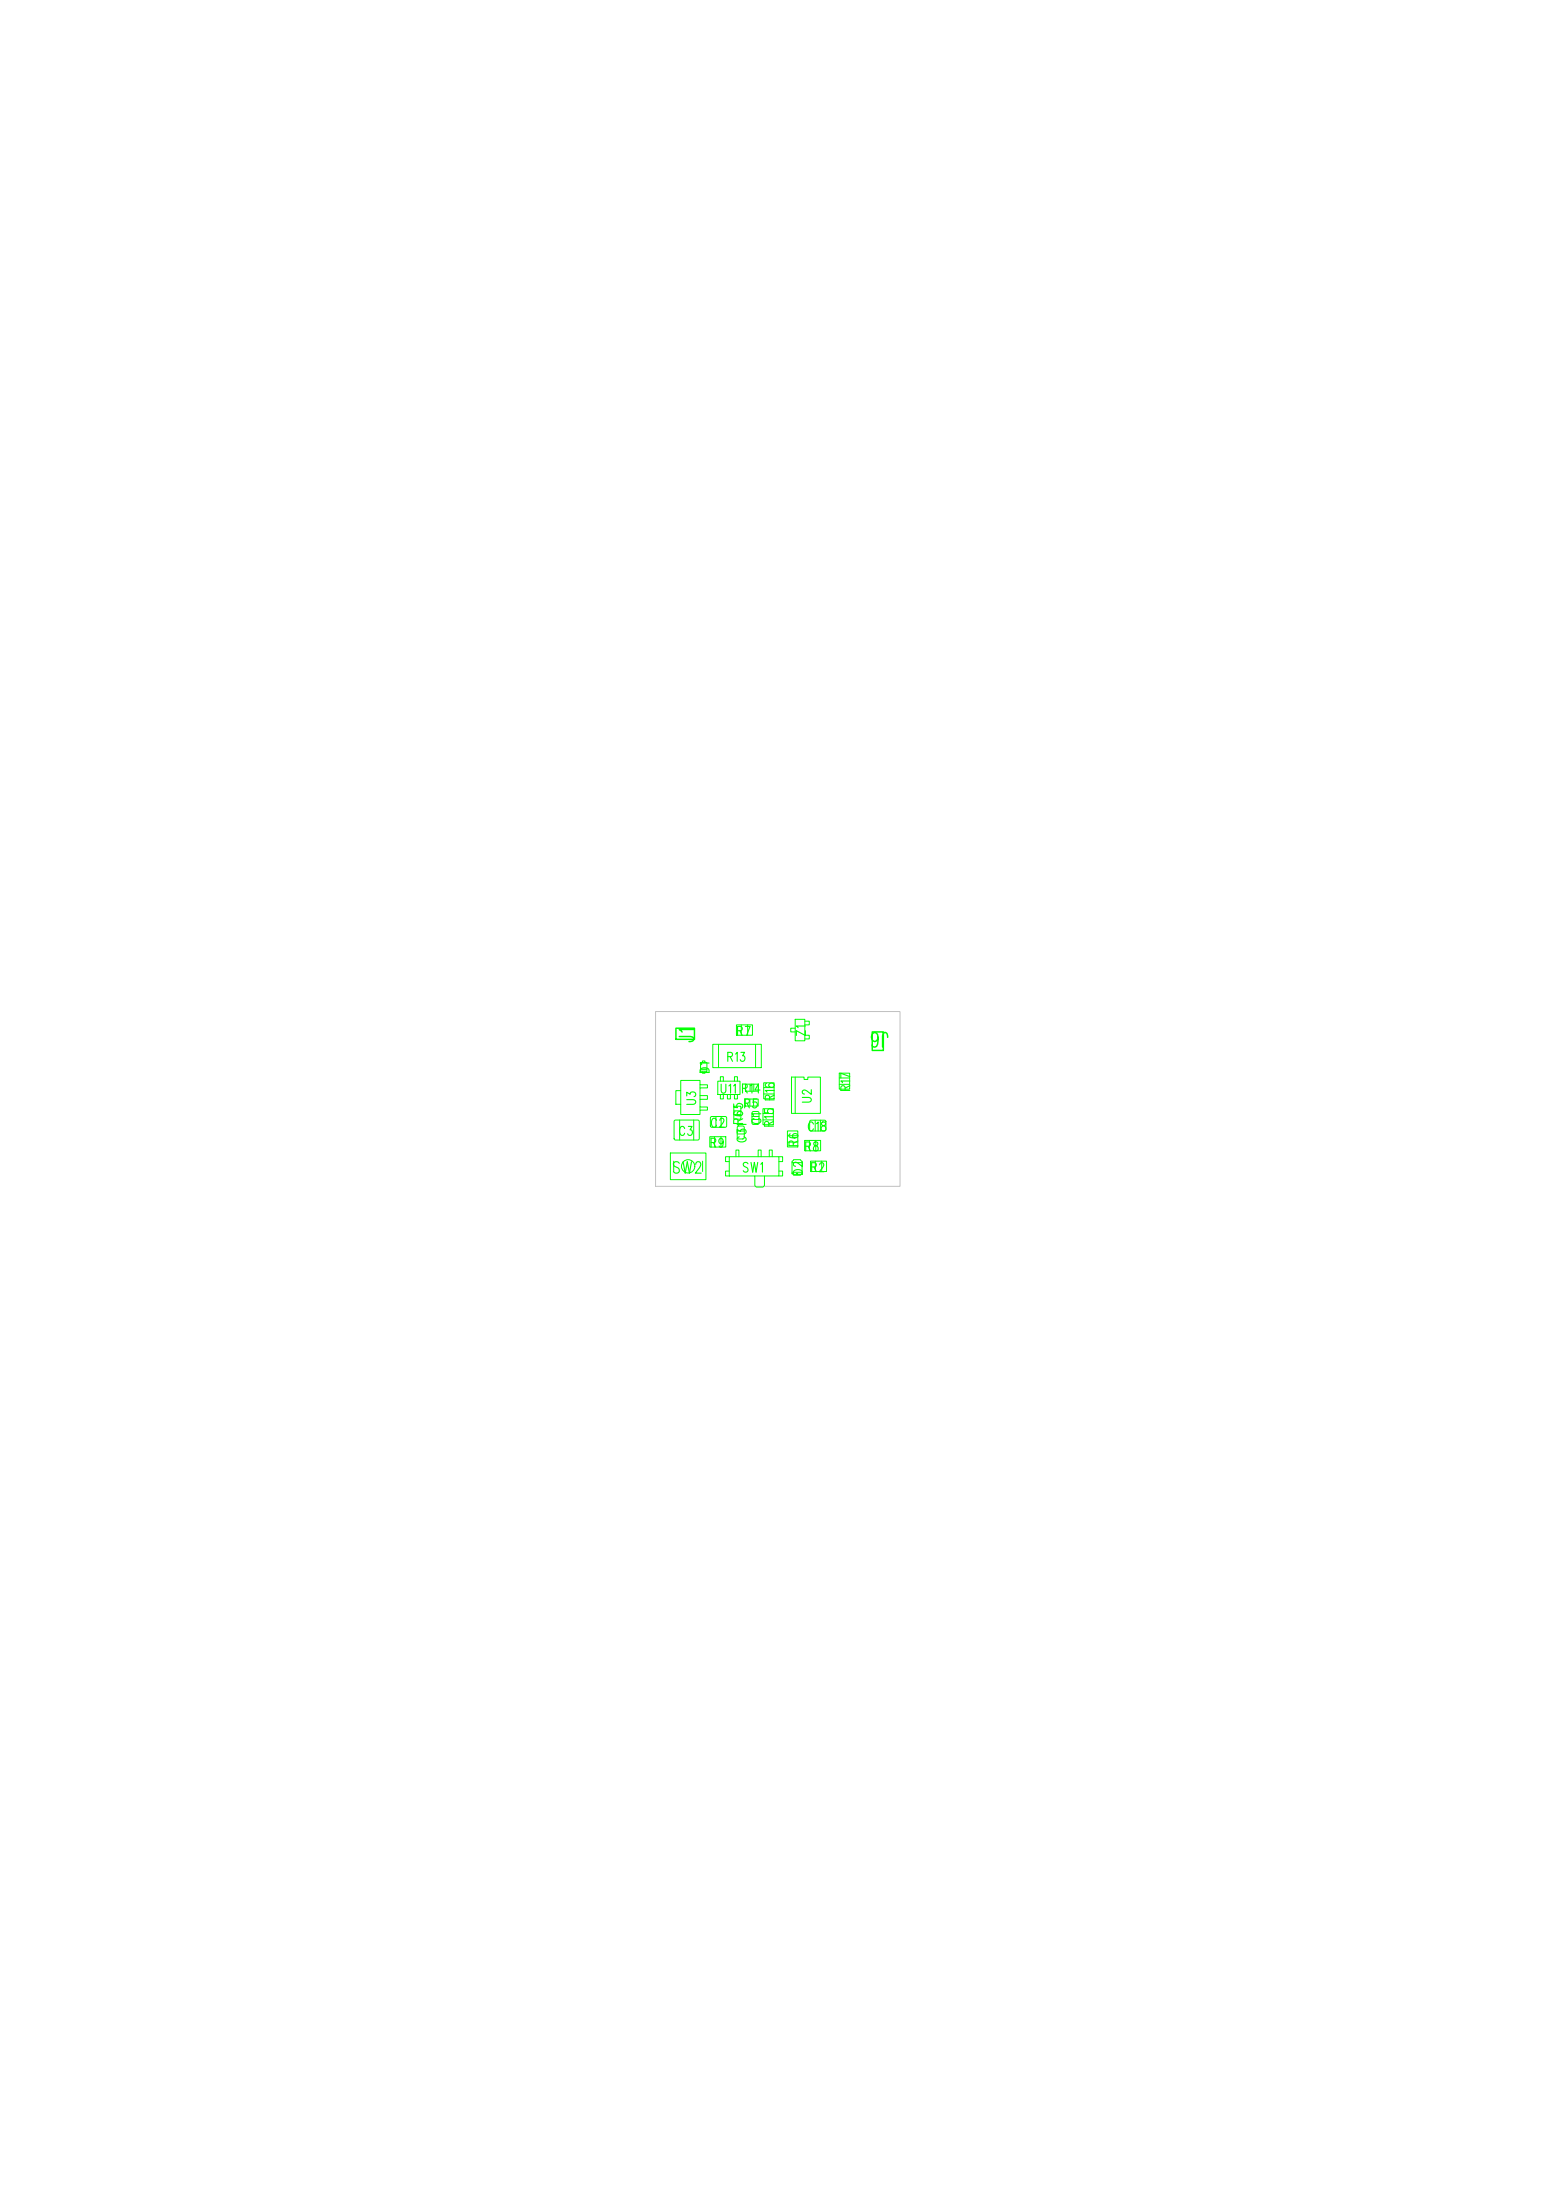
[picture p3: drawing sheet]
<svg xmlns="http://www.w3.org/2000/svg" width="210mm" height="297mm" viewBox="0 0 210 297" stroke-linecap="round" stroke-linejoin="round" font-family="sans-serif">
<path d="M88.5 136.6h33v23.6h-33z" fill="none" stroke="#c0c0c0" stroke-width=".13"/>
<g fill="none" stroke="#0f0" stroke-width=".13">
<path d="M99.4 138.4h2.2v1.4h-2.2zM107.3 138.8h-.6v.5h.6M107.3 137.6h1.3v2.9h-1.3zM90.5 155.7h4.8v3.6h-4.8zM90.9 156.8v1.4M91.9 145.9h2.6v.6h1v.4h-1v1h1v.5h-1v1.1h1v.4h-1v.6h-2.6v-1.4h-.7v-1.8h.7zM91.9 147.3v1.8M94.5 146.5v.4M94.5 149.5v.4M94.6 144.4h.8M94.8 143.4v-.2h.4v.2M94.8 144.7v.2h.4v-.2"/>
<path d="M94.8 156.8v1.4M96.2 141h6.6v3.2h-6.6zM96.6 150.7v1.5M96.9 146h3v1.8h-3zM97.2 146v-.6h.4v.6M97.2 147.8v.6h.4v-.6M98.2 147.8v.6h.4v-.6M98.4 158.1h-.5v.7h.5M98.4 156.2h-.5v.6h.5M98.4 156.2h6.7v2.6h-1.9v1.3l-.2 .2h-.9l-.2-.2v-1.3h-3.5zM99.1 146v-.6h.4v.6M99.1 147.8v.6h.4v-.6"/>
<path d="M99.3 156.2v-.9h.4v.9M100.6 148.4h1.7v.9h-1.7zM101.7 148.4v.9M102.3 156.2v-.9h.4v.9M103.8 156.2v-.9h.4v.9M105.1 156.2h.5v.6h-.5M105.1 158.1h.5v.7h-.5M108.6 154h2.2v1.4h-2.2zM109.3 151.3h2.1v1.3h-2.1zM109.4 156.8h2.2v1.4h-2.2zM110.1 154v1.4M110.7 151.2v1.5"/>
<path d="M110.9 156.8v1.4"/>
<circle cx="107.6" cy="158.5" r=".02"/>
<circle cx="107.6" cy="158.5" r=".05"/>
<circle cx="107.6" cy="158.5" r=".07"/>
</g>
<path d="M107.5 139.2v.6M91.7 157.1a.4 .4 0 0 0-.5-.2 .4 .4 0 0 0-.2 .5l.5 .3a.39 .39 0 0 1 .2 .5 .39 .39 0 0 1-.5 .2l-.3-.2M96.7 151.3a.35 .35 0 0 0-.4-.3 .35 .35 0 0 0-.3 .4v.3a.35 .35 0 0 0 .3 .5 .35 .35 0 0 0 .4-.3M101 157.1a.32 .32 0 0 0-.5-.1 .32 .32 0 0 0-.1 .4l.4 .2a.34 .34 0 0 1 .1 .6 .34 .34 0 0 1-.6-.1M102.2 148.4h-.5v.5a.36 .36 0 0 1 .5 0 .36 .36 0 0 1 0 .5 .31 .31 0 0 1-.4 .2 .31 .31 0 0 1-.2-.2M102.7 157.2l.2-.3v1.4M109.9 154.2v.4a.48 .48 0 0 1 .5 .2 .48 .48 0 0 1-.1 .5 .38 .38 0 0 1-.5-.2 .38 .38 0 0 1 .5-.5 .25 .25 0 0 0-.1-.4zM110.7 157.3l.1-.3h.2l.2 .2-.1 .4-.5 .6h.6M110.9 151.5v.4a.48 .48 0 0 1 .5 .2 .48 .48 0 0 1 0 .5 .38 .38 0 0 1-.6-.2 .38 .38 0 0 1 .5-.5h.1a.25 .25 0 0 0-.1-.4z" fill="none" stroke="#0f0" stroke-width=".15"/>
<text font-size="5.5" fill="#0f0" x="104.8" y="149.9">U2</text>
<g font-size="3.3" fill="#0f0">
<text x="98.8" y="144.4" transform="rotate(-90 98.8 144.4)">R13x2</text>
<text x="102.5" y="144.4" transform="rotate(-90 102.5 144.4)">R13x1</text>
<text x="102.8" y="148.5">R16</text>
<text x="102.7" y="152">R15</text>
</g>
<text font-size="3.2" fill="#0f0" x="90.3" y="153.7">C3</text>
<g font-size="3" fill="#0f0">
<text x="93.7" y="140.6" transform="rotate(-90 93.7 140.6)">J1</text>
<text x="119.8" y="139.4" transform="rotate(180 119.8 139.4)">J6</text>
</g>
<text font-size="2.8" fill="#0f0" x="94.3" y="145.1">D1</text>
<text font-size="2.5" fill="#0f0" x="90.8" y="158.5">SW2</text>
<g font-size="2" fill="#0f0">
<text x="108.8" y="139.9" transform="rotate(-90 108.8 139.9)">Z1</text>
<text x="94" y="149.2" transform="rotate(-90 94 149.2)">U3</text>
<text x="98.7" y="148.7" transform="rotate(-90 98.7 148.7)">R65</text>
<text x="91.7" y="153.4">C3</text>
<text x="95.2" y="154.9">R9</text>
<text x="96" y="152.3">C2</text>
<text x="102.8" y="151.8" transform="rotate(-90 102.8 151.8)">C1</text>
<text x="107.8" y="154.8" transform="rotate(-90 107.8 154.8)">R6</text>
<text x="100.3" y="158.3">SW1</text>
<text x="108.4" y="158.6" transform="rotate(-90 108.4 158.6)">D2</text>
</g>
<text font-size="1.7" fill="#0f0" x="114.6" y="147.5" transform="rotate(-90 114.6 147.5)">R17x2 R17x1</text>
<text font-size="1.5" fill="#0f0" x="100.3" y="147.4">R14</text>
<text font-size="1.4" fill="#0f0" x="110" y="152.9" transform="rotate(-90 110 152.9)">C18x2</text>
<g font-size="1.2" fill="#0f0">
<text x="100" y="139.9" transform="rotate(-90 100 139.9)">R7x1</text>
<text x="101.8" y="139.9" transform="rotate(-90 101.8 139.9)">R7x2</text>
<text x="96.4" y="155" transform="rotate(-90 96.4 155)">R9x2</text>
<text x="100" y="151.4" transform="rotate(-90 100 151.4)">R65x2 R65x1</text>
<text x="100.4" y="154" transform="rotate(-90 100.4 154)">C31x1 C31x2</text>
<text x="109.2" y="155.5" transform="rotate(-90 109.2 155.5)">R8x2</text>
<text x="110" y="158.3" transform="rotate(-90 110 158.3)">R2x1</text>
</g>
<g font-size=".9" fill="#0f0">
<text x="101.1" y="149.5" transform="rotate(-90 101.1 149.5)">R5x1</text>
<text x="101.2" y="147.5" transform="rotate(-90 101.2 147.5)">R14x1</text>
<text x="102.5" y="147.5" transform="rotate(-90 102.5 147.5)">R14x2</text>
</g>
</svg>
